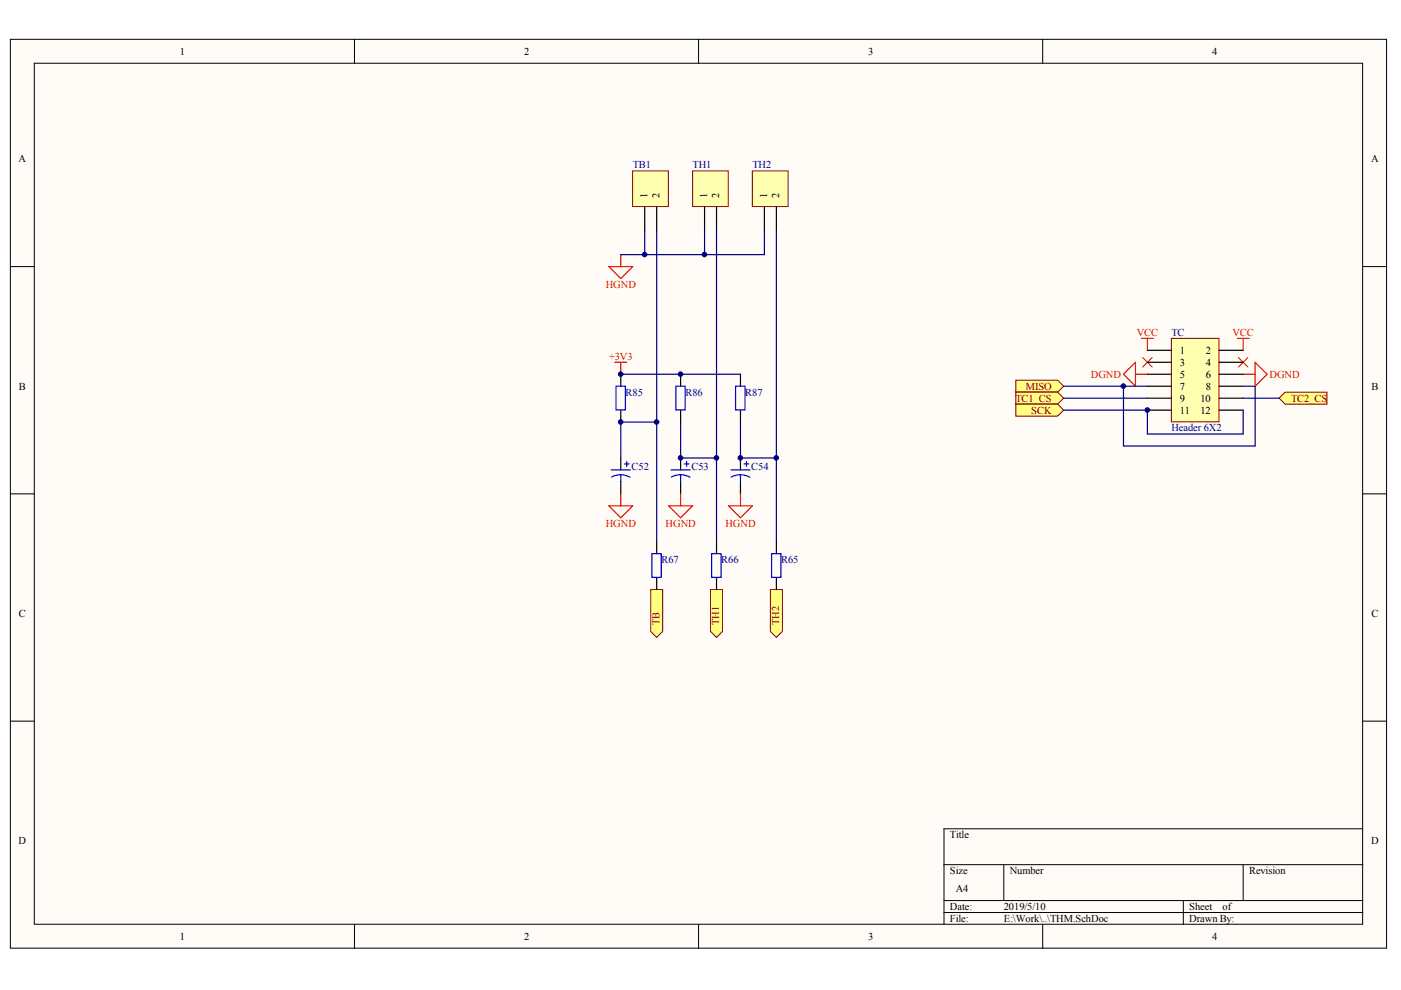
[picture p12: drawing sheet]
<svg xmlns="http://www.w3.org/2000/svg" width="297mm" height="210mm" viewBox="0 0 297 210" stroke-linecap="round" stroke-linejoin="round" font-family="sans-serif">
<g fill="#fffcf8" stroke="#000" stroke-width=".21">
<path d="M2.2 8.3h291.8v192.7h-291.8z"/>
<path d="M7.3 13.4h281.6v182.6h-281.6z"/>
</g>
<g fill="none" stroke="#000" stroke-width=".21">
<path d="M75.2 8.3v5.1M148.1 8.3v5.1M221.1 8.3v5.1M2.2 56.5h5.1M289 56.5h5M2.2 104.7h5.1M289 104.7h5M2.2 152.9h5.1M289 152.9h5M289 175.7h-88.9v20.3M75.2 196v5.1M148.1 196v5.1"/>
<path d="M200.1 183.3h88.9M200.1 190.9h88.9M200.1 193.5h88.9M212.8 183.3v7.6M221.1 196v5.1M250.9 190.9v5.1M263.6 183.3v7.6"/>
</g>
<path d="M131.6 79.3v2.6M144.3 79.3v2.6M131.6 87v2.5M131.6 97.1v2.5M144.3 87v2.5M144.3 97.1v2.5M131.6 102.2v2.5M144.3 102.2v2.5" fill="none" stroke="#000" stroke-width=".25"/>
<g fill="none" stroke="#00f" stroke-width=".25">
<path d="M129.6 99.6h4M130.6 81.9h2v5h-2zM132.4 98.4h1M132.9 97.9v1M142.3 99.6h4M143.3 81.9h2v5h-2zM145.1 98.4h1M145.6 97.9v1M131.6 100.7h.8l1.2 .5M131.6 100.7h-.8l-1.2 .5M131.6 100.7v1.5M144.3 100.7l1.2 .1 .8 .4"/>
<path d="M144.3 100.7h-.8l-1.2 .5M144.3 100.7v1.5"/>
</g>
<path d="M129.1 56.5h5.1l-2.6 2.6zM131.6 54v2.5M129.1 107.2h5.1l-2.6 2.6zM131.6 104.7v2.5M141.8 107.2h5l-2.5 2.6zM144.3 104.7v2.5" fill="none" stroke="#f00" stroke-width=".25"/>
<g fill="#ffff80" stroke="#800000" stroke-width=".21">
<path d="M138 125h2.5v8.9l-1.3 1.2-1.2-1.2z" fill-rule="evenodd"/>
<path d="M150.6 125h2.6v8.9l-1.3 1.2-1.3-1.2z" fill-rule="evenodd"/>
</g>
<path d="M134.1 36.2h7.6v7.6h-7.6z" fill="#ffffb0" stroke="#800000" stroke-width=".21"/>
<path d="M136.7 43.8v5.1M139.2 43.8v5.1" fill="none" stroke="#000" stroke-width=".25"/>
<path d="M146.8 36.2h7.6v7.6h-7.6z" fill="#ffffb0" stroke="#800000" stroke-width=".21"/>
<path d="M149.4 43.8v5.1M151.9 43.8v5.1M157 79.3v2.6M157 87v2.5M157 97.1v2.5M157 102.2v2.5" fill="none" stroke="#000" stroke-width=".25"/>
<path d="M136.7 48.9v5.1M149.4 48.9v5.1h-17.8" fill="none" stroke="#000080" stroke-width=".25"/>
<path d="M155 99.6h4M156 81.9h2v5h-2zM157.8 98.4h1M158.3 97.9v1M157 100.7l1.2 .1 .8 .4M157 100.7l-1.2 .1-.8 .4M157 100.7v1.5" fill="none" stroke="#00f" stroke-width=".25"/>
<path d="M154.5 107.2h5l-2.5 2.6zM157 104.7v2.5" fill="none" stroke="#f00" stroke-width=".25"/>
<path d="M163.3 125h2.6v8.9l-1.3 1.2-1.3-1.2z" fill-rule="evenodd" fill="#ffff80" stroke="#800000" stroke-width=".21"/>
<path d="M159.5 36.2h7.6v7.6h-7.6z" fill="#ffffb0" stroke="#800000" stroke-width=".21"/>
<path d="M162.1 43.8v5.1M164.6 43.8v5.1" fill="none" stroke="#000" stroke-width=".25"/>
<path d="M139.2 48.9v66M151.9 48.9v66M162.1 48.9v5.1h-12.7M164.6 48.9v66M131.6 79.3h25.4" fill="none" stroke="#000080" stroke-width=".25"/>
<path d="M130.3 76.8h2.6M131.6 76.8v2.5M238.2 79.3l2.5-2.5v5.1zM240.7 79.3h2.6M242 71.7h2.5M243.3 71.7v2.6M262.3 71.7h2.5M263.6 79.3h2.5M263.6 71.7v2.6M266.1 76.8l2.6 2.5-2.6 2.6z" fill="none" stroke="#f00" stroke-width=".25"/>
<path d="M242.3 75.8l2 2M244.3 75.8l-2 2M262.6 75.8l2 2M264.6 75.8l-2 2" fill="none" stroke="#f00" stroke-width=".21"/>
<g fill="#ffff80" stroke="#800000" stroke-width=".21">
<path d="M215.4 80.6h8.8l1.3 1.3-1.3 1.3h-8.8z" fill-rule="evenodd"/>
<path d="M215.4 83.2h8.8l1.3 1.2-1.3 1.3h-8.8z" fill-rule="evenodd"/>
<path d="M215.4 85.7h8.8l1.3 1.3-1.3 1.2h-8.8z" fill-rule="evenodd"/>
<path d="M271.2 84.4l1.3-1.2h8.8v2.5h-8.8z" fill-rule="evenodd"/>
</g>
<path d="M248.3 71.7h10.1v17.7h-10.1z" fill="#ffffb0" stroke="#800000" stroke-width=".21"/>
<g fill="none" stroke="#000" stroke-width=".25">
<path d="M243.3 74.3h5M243.3 76.8h5M243.3 79.3h5M258.5 74.3h5.1M258.5 76.8h5.1M258.5 79.3h5.1M243.3 81.9h5M243.3 84.4h5M243.3 87h5M258.5 81.9h5.1M258.5 84.4h5.1M258.5 87h5.1"/>
<path d="M139.2 114.9v2.5M151.9 114.9v2.5M164.6 114.9v2.5M139.2 122.5v2.5M151.9 122.5v2.5M164.6 122.5v2.5"/>
</g>
<path d="M139.2 89.5h-7.6v7.6M144.3 89.5v7.6h7.6M157 89.5v7.6h7.6M225.5 87h17.8v5h20.3v-5M225.5 84.4h17.8M225.5 81.9h17.8M238.2 81.9v12.7h27.9v-12.7h-2.5M263.6 84.4h7.6" fill="none" stroke="#000080" stroke-width=".25"/>
<path d="M138.2 117.4h2v5h-2zM150.9 117.4h2v5h-2zM163.6 117.4h2v5h-2z" fill="none" stroke="#00f" stroke-width=".25"/>
<g fill="#000080" stroke="#000080" stroke-width=".21">
<circle cx="131.6" cy="89.5" r=".48"/>
<circle cx="131.6" cy="79.3" r=".48"/>
<circle cx="136.7" cy="54" r=".48"/>
<circle cx="139.2" cy="89.5" r=".48"/>
<circle cx="144.3" cy="97.1" r=".48"/>
<circle cx="144.3" cy="79.3" r=".48"/>
<circle cx="149.4" cy="54" r=".48"/>
<circle cx="151.9" cy="97.1" r=".48"/>
<circle cx="157" cy="97.1" r=".48"/>
<circle cx="164.6" cy="97.1" r=".48"/>
<circle cx="238.2" cy="81.9" r=".48"/>
<circle cx="243.2" cy="86.9" r=".48"/>
</g>
<g font-size="2.2">
<text x="38.2" y="11.6">1</text>
<text x="111.1" y="11.6">2</text>
<text x="184.1" y="11.6">3</text>
<text x="257" y="11.6">4</text>
<text x="3.9" y="34.4">A</text>
<text x="290.7" y="34.4">A</text>
<text x="137.3" y="42.1" transform="rotate(-90 137.3 42.1)">1</text>
<text x="139.8" y="42.1" transform="rotate(-90 139.8 42.1)">2</text>
<text x="150" y="42.1" transform="rotate(-90 150 42.1)">1</text>
<text x="152.5" y="42.1" transform="rotate(-90 152.5 42.1)">2</text>
<text x="162.6" y="42.1" transform="rotate(-90 162.6 42.1)">1</text>
<text x="165.2" y="42.1" transform="rotate(-90 165.2 42.1)">2</text>
<text x="250.1" y="75">1</text>
<text x="250.1" y="77.5">3</text>
<text x="255.6" y="75">2</text>
<text x="255.6" y="77.5">4</text>
<text x="4" y="82.6">B</text>
<text x="250.1" y="80.1">5</text>
<text x="250.1" y="82.6">7</text>
<text x="255.6" y="80.1">6</text>
<text x="255.6" y="82.6">8</text>
<text x="290.8" y="82.6">B</text>
<text x="250.1" y="85.1">9</text>
<text x="250.1" y="87.7">11</text>
<text x="254.5" y="85.1">10</text>
<text x="254.5" y="87.7">12</text>
<text x="4" y="130.8">C</text>
<text x="290.8" y="130.8">C</text>
<text x="3.9" y="179">D</text>
<text x="201.4" y="177.7">Title</text>
<text x="290.7" y="179">D</text>
<text x="201.4" y="185.3">Size</text>
<text x="214.1" y="185.3">Number</text>
<text x="264.8" y="185.3">Revision</text>
<text x="202.7" y="189.1">A4</text>
<text x="201.4" y="192.9">Date:</text>
<text x="201.4" y="195.5">File:</text>
<text x="212.8" y="192.9">2019/5/10</text>
<text x="212.8" y="195.5">E:\Work\..\THM.SchDoc</text>
<text x="252.2" y="192.9">Sheet</text>
<text x="252.2" y="195.5">Drawn By:</text>
<text x="259.2" y="192.9">of</text>
<text x="38.2" y="199.3">1</text>
<text x="111.1" y="199.3">2</text>
<text x="184.1" y="199.3">3</text>
<text x="257" y="199.3">4</text>
</g>
<g font-size="2.2" fill="#000080">
<text x="134.2" y="35.7">TB1</text>
<text x="146.8" y="35.7">TH1</text>
<text x="159.5" y="35.7">TH2</text>
<text x="248.3" y="71.2">TC</text>
<text x="132.6" y="83.9">R85</text>
<text x="145.3" y="83.9">R86</text>
<text x="158" y="83.9">R87</text>
<text x="248.3" y="91.5">Header 6X2</text>
<text x="133.9" y="99.6">C52</text>
<text x="146.6" y="99.6">C53</text>
<text x="159.3" y="99.6">C54</text>
<text x="140.2" y="119.4">R67</text>
<text x="152.9" y="119.4">R66</text>
<text x="165.6" y="119.4">R65</text>
</g>
<g font-size="2.2" fill="#f00">
<text x="128.4" y="61">HGND</text>
<text x="241" y="71.2">VCC</text>
<text x="261.3" y="71.2">VCC</text>
<text x="129.1" y="76.3">+3V3</text>
<text x="231.3" y="80.1">DGND</text>
<text x="269.2" y="80.1">DGND</text>
<text x="128.4" y="111.8">HGND</text>
<text x="141.1" y="111.8">HGND</text>
<text x="153.8" y="111.8">HGND</text>
</g>
<g font-size="2.2" fill="#800000">
<text x="217.5" y="82.6">MISO</text>
<text x="215.3" y="85.1">TC1_CS</text>
<text x="218.7" y="87.7">SCK</text>
<text x="273.7" y="85.1">TC2_CS</text>
<text x="139.8" y="132.6" transform="rotate(-90 139.8 132.6)">TB</text>
<text x="152.5" y="132.6" transform="rotate(-90 152.5 132.6)">TH1</text>
<text x="165.2" y="132.6" transform="rotate(-90 165.2 132.6)">TH2</text>
</g>
</svg>
